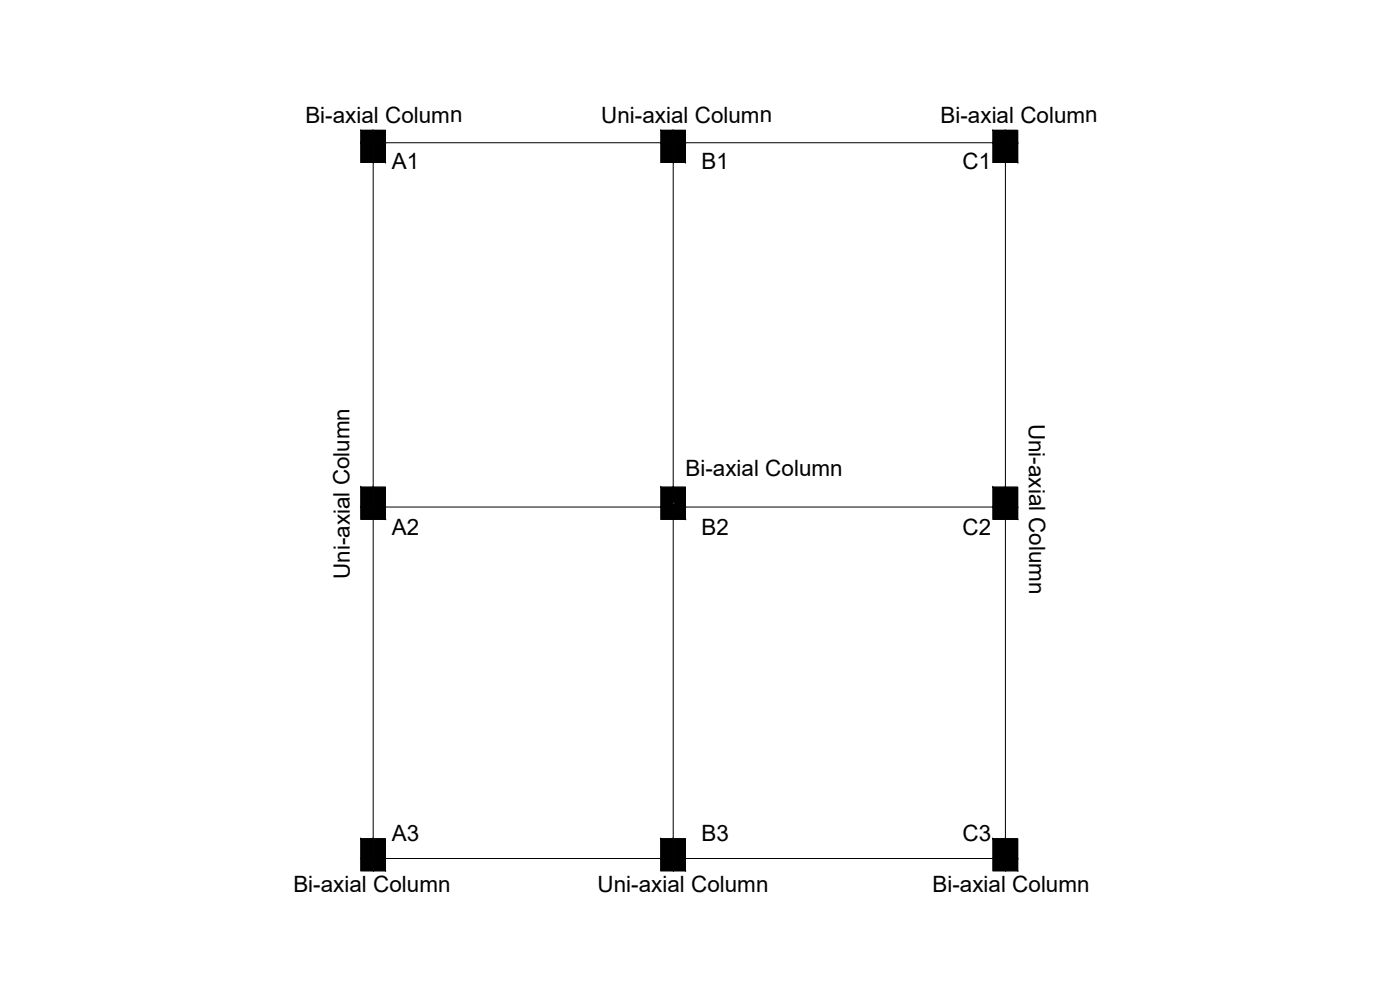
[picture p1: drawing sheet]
<svg xmlns="http://www.w3.org/2000/svg" width="420mm" height="297mm" viewBox="0 0 420 297" stroke-linecap="round" stroke-linejoin="round" font-family="sans-serif">
<!-- layer: C-C -->
<g fill="#000" stroke="#000" stroke-width=".3">
<path d="M108.3 39.1l3.7 3.7v-3.7zM108.3 39.1l3.7 3.7h-3.7z"/>
<path d="M112 39.1l3.7 3.7v-3.7zM112 39.1l3.7 3.7h-3.7z"/>
<path d="M198.4 39.1l3.6 3.7v-3.7zM198.4 39.1l3.6 3.7h-3.6z"/>
<path d="M202 39.1l3.7 3.7v-3.7zM202 39.1l3.7 3.7h-3.7z"/>
<path d="M298 39.1l3.7 3.7v-3.7zM298 39.1l3.7 3.7h-3.7z"/>
<path d="M301.7 39.1l3.7 3.7v-3.7zM301.7 39.1l3.7 3.7h-3.7z"/>
<path d="M108.3 42.8l3.7 6v-6zM108.3 42.8l3.7 6h-3.7z"/>
<path d="M112 42.8l3.7 6v-6zM112 42.8l3.7 6h-3.7z"/>
<path d="M198.4 42.8l3.6 6v-6zM198.4 42.8l3.6 6h-3.6z"/>
<path d="M202 42.8l3.7 6v-6zM202 42.8l3.7 6h-3.7z"/>
<path d="M298 42.8l3.7 6v-6zM298 42.8l3.7 6h-3.7z"/>
<path d="M301.7 42.8l3.7 6v-6zM301.7 42.8l3.7 6h-3.7z"/>
<path d="M108.3 146.2l3.7 5.9v-5.9zM108.3 146.2l3.7 5.9h-3.7z"/>
<path d="M108.3 152.1l3.7 3.7v-3.7zM108.3 152.1l3.7 3.7h-3.7z"/>
<path d="M112 146.2l3.7 5.9v-5.9zM112 146.2l3.7 5.9h-3.7z"/>
<path d="M112 152.1l3.7 3.7v-3.7zM112 152.1l3.7 3.7h-3.7z"/>
<path d="M198.4 146.2l3.6 5.9v-5.9zM198.4 146.2l3.6 5.9h-3.6z"/>
<path d="M198.4 152.1l3.6 3.7v-3.7zM198.4 152.1l3.6 3.7h-3.6z"/>
<path d="M202 146.2l3.7 5.9v-5.9zM202 146.2l3.7 5.9h-3.7z"/>
<path d="M202 152.1l3.7 3.7v-3.7zM202 152.1l3.7 3.7h-3.7z"/>
<path d="M298 146.2l3.7 5.9v-5.9zM298 146.2l3.7 5.9h-3.7z"/>
<path d="M298 152.1l3.7 3.7v-3.7zM298 152.1l3.7 3.7h-3.7z"/>
<path d="M301.7 146.2l3.7 5.9v-5.9zM301.7 146.2l3.7 5.9h-3.7z"/>
<path d="M301.7 152.1l3.7 3.7v-3.7zM301.7 152.1l3.7 3.7h-3.7z"/>
<path d="M108.3 251.7l3.7 5.9v-5.9zM108.3 251.7l3.7 5.9h-3.7z"/>
<path d="M108.3 257.6l3.7 3.7v-3.7zM108.3 257.6l3.7 3.7h-3.7z"/>
<path d="M112 251.7l3.7 5.9v-5.9zM112 251.7l3.7 5.9h-3.7z"/>
<path d="M112 257.6l3.7 3.7v-3.7zM112 257.6l3.7 3.7h-3.7z"/>
<path d="M198.3 251.7l3.7 5.9v-5.9zM198.3 251.7l3.7 5.9h-3.7z"/>
<path d="M198.3 257.6l3.7 3.7v-3.7zM198.3 257.6l3.7 3.7h-3.7z"/>
<path d="M202 251.7l3.7 5.9v-5.9zM202 251.7l3.7 5.9h-3.7z"/>
<path d="M202 257.6l3.7 3.7v-3.7zM202 257.6l3.7 3.7h-3.7z"/>
<path d="M298 251.7l3.7 5.9v-5.9zM298 251.7l3.7 5.9h-3.7z"/>
<path d="M298 257.6l3.7 3.7v-3.7zM298 257.6l3.7 3.7h-3.7z"/>
<path d="M301.7 251.7l3.7 5.9v-5.9zM301.7 251.7l3.7 5.9h-3.7z"/>
<path d="M301.7 257.6l3.7 3.7v-3.7zM301.7 257.6l3.7 3.7h-3.7z"/>
</g>
<!-- layer: 0 -->
<path d="M108.3 39.1h7.4v9.7h-7.4zM198.4 39.1h7.3v9.7h-7.3zM298 39.1h7.4v9.7h-7.4zM108.3 146.2h7.4v9.6h-7.4zM198.4 146.2h7.3v9.6h-7.3zM298 146.2h7.4v9.6h-7.4zM108.3 251.7h7.4v9.6h-7.4zM198.3 251.7h7.4v9.6h-7.4zM298 251.7h7.4v9.6h-7.4z" fill="none" stroke="#000" stroke-width=".3"/>
<!-- layer: C-C -->
<path d="M202 151h.1" fill="none" stroke="#003fff" stroke-width=".3"/>
<path d="M112 48.8v97.4M115.7 42.8h82.7M202 48.8v97.4M205.7 42.8h92.3M301.7 48.8v97.4M112 155.8v95.9M115.7 152.1h82.7M202 155.8v95.9M205.7 152.1h92.3M301.7 155.8v95.9M115.7 257.6h82.6M205.7 257.6h92.3" fill="none" stroke="#000" stroke-width=".3"/>
<g font-size="6.7">
<text x="91.6" y="36.9">Bi-axial Column</text>
<text x="180.5" y="36.9">Uni-axial Column</text>
<text x="282.3" y="36.9">Bi-axial Column</text>
<text x="117.6" y="50.7">A1</text>
<text x="210.6" y="50.7">B1</text>
<text x="288.9" y="50.7">C1</text>
<text x="308.8" y="127.1" transform="rotate(90 308.8 127.1)">Uni-axial Column</text>
<text x="205.7" y="142.9">Bi-axial Column</text>
<text x="117.6" y="160.6">A2</text>
<text x="210.6" y="160.6">B2</text>
<text x="288.9" y="160.6">C2</text>
<text x="105" y="173.7" transform="rotate(-90 105 173.7)">Uni-axial Column</text>
<text x="117.6" y="252.3">A3</text>
<text x="210.6" y="252.3">B3</text>
<text x="288.9" y="252.3">C3</text>
<text x="88" y="267.7">Bi-axial Column</text>
<text x="179.4" y="267.7">Uni-axial Column</text>
<text x="279.9" y="267.7">Bi-axial Column</text>
</g>
</svg>
